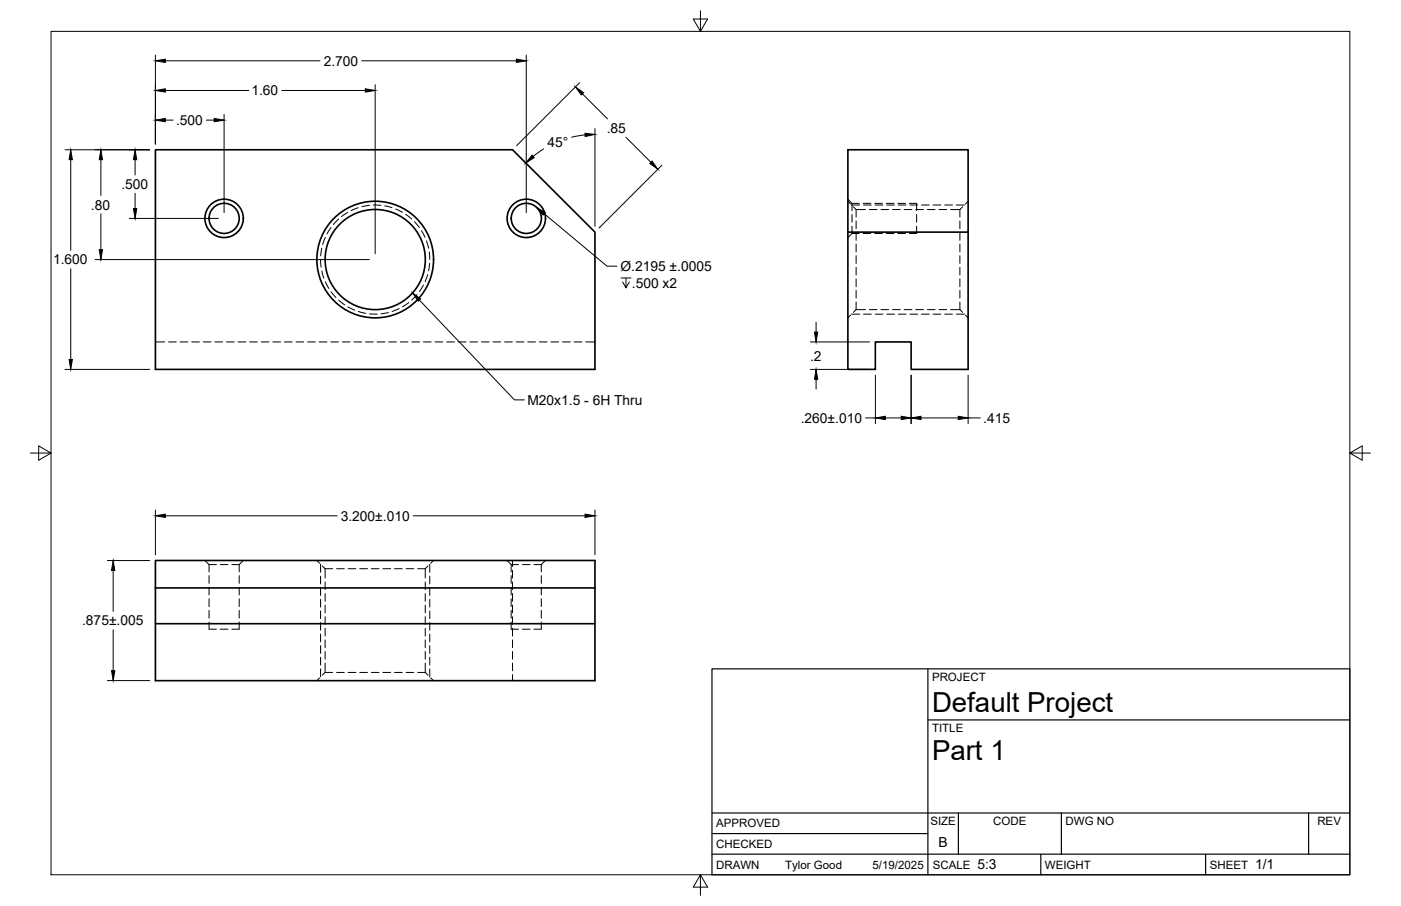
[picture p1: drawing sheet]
<svg xmlns="http://www.w3.org/2000/svg" width="432mm" height="279mm" viewBox="0 0 432 279" stroke-linecap="round" stroke-linejoin="round" font-family="sans-serif">
<!-- layer: Visible -->
<g fill="none" stroke="#000" stroke-width=".51">
<path d="M47.9 46.2h110.1l25.4 25.4v42.3h-135.5zM261.3 46.2h37.1v25.4h-37.1zM261.3 71.6v42.3h8.5v-8.4h11v8.4h17.6v-42.3M47.9 181.3v-8.5h135.5v37.1h-135.5v-17.6M47.9 181.3v11h135.5M47.9 181.3h135.5"/>
<circle cx="69.1" cy="67.3" r="5.9"/>
<circle cx="69.1" cy="67.3" r="4.6"/>
<circle cx="162.2" cy="67.3" r="5.9"/>
<circle cx="162.2" cy="67.3" r="4.6"/>
<circle cx="115.6" cy="80" r="18"/>
<circle cx="115.6" cy="80" r="15.4"/>
</g>
<!-- layer: Hidden -->
<g fill="none" stroke="#000" stroke-width=".31">
<path d="M99.2 76.6l-.4 2.3M100.3 73.2l-.8 2.2M102 70.2l-1.2 2M104.4 67.6l-1.7 1.6M107.2 65.5l-1.9 1.3M110.4 64.1l-2.2 .8M113.9 63.3l-2.4 .4M115 63.2l2.4 .1M118.6 63.5l2.2 .6M121.9 64.5l2.1 1M125 66.1l1.9 1.4M127.7 68.4l1.5 1.8"/>
<path d="M129.9 71.1l1.1 2.1M131.4 74.3l.7 2.3M132.3 77.7l.2 2.4M261.3 61.4l1.3 1.3h2.2M261.3 62.1l.9 .8M262.6 62.7v2.3M262.6 66.2v2.3M262.6 69.7v2.3M262.6 72l-1.3 1.3M262.6 72h2.2M263 63.8l.9 .8M263.9 64.6v2.4"/>
<path d="M263.9 68.2v2.3M263.9 71.7v2.4M263.9 75.3v2.4M263.9 78.9v2.3M263.9 64.6h2.8M266 62.7h2.4M266 72h2.4M267.9 64.6h2.4M269.6 62.7h2.3M269.6 72h2.3M271.5 64.6h2.4M273.1 62.7h2.4"/>
<path d="M273.1 72h2.4M275.1 64.6h2.4M276.7 62.7h2.4M276.7 72h2.4M278.7 64.6h2.4M280.3 62.7h2.2v2.3M282.2 64.6h2.4M282.5 66.2v2.3M282.5 69.7v2.3h-2.2M285.8 64.6h2.4M289.4 64.6h2.4M293 64.6h2.8"/>
<path d="M295.8 78.9v2.3M295.8 75.3v2.4M295.8 71.7v2.4M295.8 68.2v2.3M295.8 64.6v2.4M296.7 63.8l-.9 .8M298.4 62.1l-.9 .8M98.8 80.1l.2 2.3M99.2 83.6l.6 2.2M100.3 86.9l1.1 2.1M102 90l1.5 1.8M104.4 92.6l1.8 1.4"/>
<path d="M107.2 94.6l2.1 1.1M110.4 96.1l2.3 .5M113.9 96.8l2.3 .1M119.7 96.4l-2.3 .4M123 95.2l-2.2 .9M126 93.3l-1.9 1.3M128.5 90.8l-1.6 1.7M130.5 87.9l-1.2 2M131.8 84.7l-.8 2.2M132.4 81.2l-.3 2.3M262.2 97.2l-.9 .8M263.9 82.4v2.4"/>
<path d="M263.9 86v2.4M263.9 89.6v2.3M263.9 93.2v2.3M263.9 95.5h2.8M263.9 95.5l-.9 .8M267.9 95.5h2.4M271.5 95.5h2.4M275.1 95.5h2.4M278.7 95.5h2.4M282.2 95.5h2.4M285.8 95.5h2.4M289.4 95.5h2.4"/>
<path d="M293 95.5h2.8M295.8 93.2v2.3M295.8 89.6v2.3M295.8 86v2.4M295.8 82.4v2.4M295.8 95.5l.9 .8M297.5 97.2l.9 .8M47.9 105.5h2.8M51.9 105.5h2.4M55.5 105.5h2.4M59.1 105.5h2.4M62.7 105.5h2.3"/>
<path d="M66.2 105.5h2.4M69.8 105.5h2.4M73.4 105.5h2.4M76.9 105.5h2.4M80.5 105.5h2.4M84.1 105.5h2.4M87.7 105.5h2.3M91.2 105.5h2.4M94.8 105.5h2.4M98.4 105.5h2.4M101.9 105.5h2.4M105.5 105.5h2.4"/>
<path d="M109.1 105.5h2.4M112.6 105.5h2.4M116.2 105.5h2.4M119.8 105.5h2.4M123.4 105.5h2.4M126.9 105.5h2.4M130.5 105.5h2.4M134.1 105.5h2.4M137.7 105.5h2.3M141.2 105.5h2.4M144.8 105.5h2.4M148.4 105.5h2.3"/>
<path d="M152 105.5h2.3M155.5 105.5h2.4M159.1 105.5h2.4M162.7 105.5h2.3M166.2 105.5h2.4M169.8 105.5h2.4M173.4 105.5h2.4M177 105.5h2.3M180.5 105.5h2.9M63.2 172.8l1.2 1.3M64.4 174.1h2.3M64.4 174.1v2.2"/>
<path d="M64.4 177.5v2.4M67.9 174.1h2.4M71.5 174.1h2.2M73.7 177.5v2.4M75 172.8l-1.3 1.3v2.2M97.7 172.8l.8 .9M99.4 174.5l.8 .9M100.2 175.4h2.3M100.2 175.4v2.9M100.2 179.5v2.3M103.7 175.4h2.4M107.3 175.4h2.4"/>
<path d="M110.9 175.4h2.4M114.4 175.4h2.4M118 175.4h2.4M121.6 175.4h2.4M125.2 175.4h2.3M128.7 175.4h2.4M131.1 175.4v2.9M131.1 179.5v2.3M131.9 174.5l-.8 .9M133.6 172.8l-.8 .9M156.3 172.8l1.2 1.3M157.5 174.1h2.3"/>
<path d="M157.5 174.1v2.2M157.5 177.5v2.4M158 172.8v1.9M158 175.9v2.4M158 179.5v2.3M161 174.1h2.4M164.6 174.1h2.2M166.8 177.5v2.4M168.1 172.8l-1.3 1.3v2.2M64.4 191.8v2.2h2.3M64.4 181.1v2.4M64.4 184.7v2.3"/>
<path d="M64.4 188.2v2.4M67.9 194h2.4M73.7 191.8v2.2h-2.2M73.7 181.1v2.4M73.7 184.7v2.3M73.7 188.2v2.4M100.2 183v2.4M100.2 186.6v2.4M100.2 190.2v2.4M100.2 193.8v2.4M100.2 197.3v2.4M131.1 183v2.4"/>
<path d="M131.1 186.6v2.4M131.1 190.2v2.4M131.1 193.8v2.4M131.1 197.3v2.4M157.5 191.8v2.2h2.3M157.5 181.1v2.4M157.5 184.7v2.3M157.5 188.2v2.4M158 183v2.4M158 186.6v2.4M158 190.2v2.4M158 193.8v2.4"/>
<path d="M158 197.3v2.4M161 194h2.4M166.8 191.8v2.2h-2.2M166.8 181.1v2.4M166.8 184.7v2.3M166.8 188.2v2.4M98.5 209.1l-.8 .8M100.2 207.4h2.3M100.2 207.4l-.8 .8M100.2 200.9v2.4M100.2 204.5v2.9M103.7 207.4h2.4"/>
<path d="M107.3 207.4h2.4M110.9 207.4h2.4M114.4 207.4h2.4M118 207.4h2.4M121.6 207.4h2.4M125.2 207.4h2.3M128.7 207.4h2.4M131.1 207.4l.8 .8M131.1 200.9v2.4M131.1 204.5v2.9M132.8 209.1l.8 .8M158 200.9v2.4"/>
<path d="M158 204.5v2.4M158 208v1.9"/>
</g>
<!-- layer: Hidden Narrow -->
<g fill="none" stroke="#000" stroke-width=".31">
<path d="M262.5 63.2h2.5M266.1 63.2h2.4M269.7 63.2h2.4M273.3 63.2h2.4M276.9 63.2h2.4M280.5 63.2h2.3M284 63.2h2.4M287.6 63.2h2.4M291.2 63.2h2.4M294.7 63.2h2.5M262.5 96.9h2.5M266.1 96.9h2.4"/>
<path d="M269.7 96.9h2.4M273.3 96.9h2.4M276.9 96.9h2.4M280.5 96.9h2.3M284 96.9h2.4M287.6 96.9h2.4M291.2 96.9h2.4M294.7 96.9h2.5M98.8 174v2.5M98.8 177.7v2.4M132.5 174v2.5M132.5 177.7v2.4"/>
<path d="M98.8 181.3v2.3M98.8 184.8v2.4M98.8 188.4v2.4M98.8 192v2.4M98.8 195.5v2.4M98.8 199.1v2.4M132.5 181.3v2.3M132.5 184.8v2.4M132.5 188.4v2.4M132.5 192v2.4M132.5 195.5v2.4M132.5 199.1v2.4"/>
<path d="M98.8 202.7v2.4M98.8 206.3v2.5M132.5 202.7v2.4M132.5 206.3v2.5"/>
</g>
<!-- layer: Border -->
<path d="M15.7 9.7h400.3v260.1h-400.3zM215.9 3.3v6.4l-2.2-3.8h4.4l-2.2 3.8M9.4 139.7h6.3l-3.8-2.2v4.4l3.8-2.2M416 139.7l3.8 2.2v-4.4l-3.8 2.2h6.4M215.9 269.8l2.2 3.8h-4.4l2.2-3.8v6.3" fill="none" stroke="#000" stroke-width=".31"/>
<!-- layer: FD_Dimensions -->
<g fill="none" stroke="#000" stroke-width=".31">
<path d="M47.9 17v27.4M50.9 18.8h47.7M111.5 18.8h47.7M162.2 17v48.6M50.9 37h2.5M50.9 27.9h25.8M63.6 37h2.4M69.1 35.3v30.3M86.8 27.9h25.8M115.6 26.1v52.2M178.6 25.5l-19.4 19.4M179.5 29l7.7 7.7"/>
<path d="M183.4 39.7v30.1M20 46.2h26.1M21.8 49.2v28M31.1 49.2v11.1M41.6 49.2v4.8M41.6 59.6v4.7M167.5 46l-3.2 2.2M180.3 41.6l-4.1 .7M192.9 42.3l7.7 7.7M204 50.9l-19.4 19.4M31.1 66v11M39.9 67.4h27.4"/>
<path d="M21.8 82.9v28M29.3 80.1h84.6M251.5 99.4v3M20 113.9h26.1M249.7 113.9h18.3M249.7 105.5h18.3M251.5 117v3M269.8 115.7v15M280.8 115.7v15M298.4 115.7v15M266.8 128.9h3M272.9 128.9h4.9"/>
<path d="M283.9 128.9h11.4M298.4 128.9h3.8M47.9 157.3v13.8M50.9 159.1h53M127.4 159.1h52.9M183.4 157.3v13.8M33.1 172.9h13M34.9 175.9v12.7M34.9 194.2v12.6M33.1 209.9h13"/>
</g>
<g fill="#000" stroke="#000" stroke-width=".31">
<path d="M47.9 18.8l3-.6v1.1zM159.2 18.2l3 .6-3 .5zM47.9 37l3-.5v1zM47.9 27.9l3-.5v1zM66 36.5l3.1 .5-3.1 .5zM112.6 27.4l3 .5-3 .5zM177.4 26.8l2.5 1.8-.7 .7zM21.8 46.2l.5 3h-1zM31.1 46.2l.5 3h-1zM41.6 46.2l.5 3h-1zM164 47.9l.7 .7-2.6 1.7zM180.3 41.1l3.1 .3-3.1 .7z"/>
<path d="M200.3 50.4l.7-.7 1.8 2.5zM30.6 77h1l-.5 3.1zM41.1 64.3h1l-.5 3.1zM21.3 110.9h1l-.5 3zM251 102.4h1l-.5 3.1zM251.5 113.9l.5 3.1h-1zM269.8 128.9l3.1-.5v1zM277.8 128.4l3 .5-3 .5zM280.8 128.9l3.1-.5v1zM295.3 128.4l3.1 .5-3.1 .5zM47.9 159.1l3-.5v1zM180.3 158.6l3.1 .5-3.1 .5z"/>
<path d="M34.9 172.9l.5 3h-1zM34.4 206.8h1l-.5 3.1z"/>
</g>
<!-- layer: Hole Notes -->
<path d="M127.1 90.3l2.5 1.9-.7 .7z" fill="#000" stroke="#000" stroke-width=".31"/>
<path d="M129.3 92.5l29.3 30.8h3" fill="none" stroke="#000" stroke-width=".31"/>
<!-- layer: Leaders -->
<path d="M167.7 65.9l19.4 16.2h3M191.4 85.7h3.1M192.9 85.7v3.1l-1-1.8M194 87l-1.1 1.8" fill="none" stroke="#000" stroke-width=".31"/>
<path d="M165.4 64l2.6 1.5-.6 .8z" fill="#000" stroke="#000" stroke-width=".31"/>
<!-- layer: Titleblock -->
<path d="M219.4 206.3h196.6v63.5h-196.6zM286 206.3v63.5M286 222h130M219.4 257.1h66.6M219.4 250.7h196.6M295.4 250.7v12.7M327.1 250.7v12.7M403.3 250.7v12.7M219.4 263.4h196.6M320.8 263.4v6.4M371.6 263.4v6.4" fill="none" stroke="#000" stroke-width=".36"/>
<g font-size="8.5">
<text x="287.3" y="219.5">Default Project</text>
<text x="287.3" y="234.5">Part 1</text>
</g>
<g font-size="4.3">
<text x="99.8" y="20.3">2.700</text>
<text x="77.5" y="29.4">1.60</text>
<text x="54.3" y="38.5">.500</text>
<text x="187" y="41">.85</text>
<text x="168.7" y="45.2">45°</text>
<text x="37.4" y="58.3">.500</text>
<text x="28" y="64.6">.80</text>
<text x="16.3" y="81.6">1.600</text>
<text x="191.2" y="83.7">Ø.2195 ±.0005</text>
<text x="194.8" y="88.8">.500 x2</text>
<text x="249.7" y="111.2">.2</text>
<text x="162.6" y="124.8">M20x1.5 - 6H Thru</text>
<text x="246.8" y="130.4">.260±.010</text>
<text x="303" y="130.4">.415</text>
<text x="105" y="160.6">3.200±.010</text>
<text x="25.3" y="192.9">.875±.005</text>
<text x="289.3" y="261.2">B</text>
<text x="301.2" y="268.1">5:3</text>
<text x="386.8" y="268.1">1/1</text>
</g>
<g font-size="3.5">
<text x="287.3" y="210.1">PROJECT</text>
<text x="287.3" y="225.8">TITLE</text>
<text x="220.7" y="255.2">APPROVED</text>
<text x="286.7" y="254.5">SIZE</text>
<text x="306.1" y="254.5">CODE</text>
<text x="328.4" y="254.5">DWG NO</text>
<text x="406" y="254.5">REV</text>
<text x="220.7" y="261.5">CHECKED</text>
<text x="220.7" y="267.9">DRAWN</text>
<text x="242" y="267.9">Tylor Good</text>
<text x="268.9" y="267.9">5/19/2025</text>
<text x="287.5" y="267.9">SCALE</text>
<text x="322.1" y="267.9">WEIGHT</text>
<text x="372.9" y="267.9">SHEET</text>
</g>
</svg>
